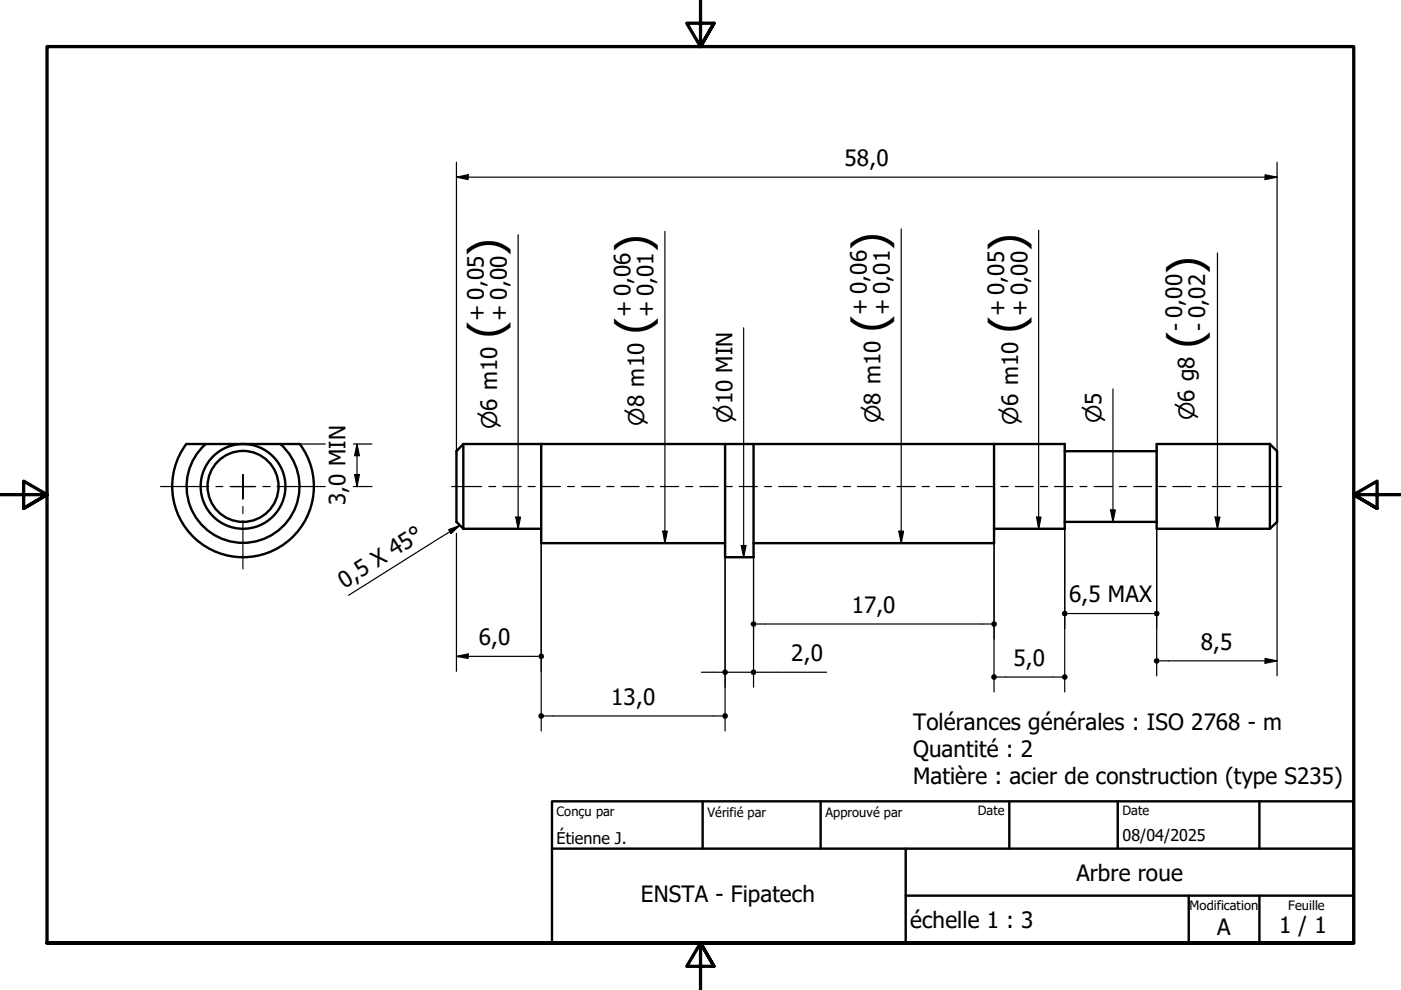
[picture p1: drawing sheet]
<svg xmlns="http://www.w3.org/2000/svg" width="297mm" height="210mm" viewBox="0 0 297 210" stroke-linecap="round" stroke-linejoin="round" font-family="sans-serif">
<!-- layer: Visible (ISO) -->
<g fill="none" stroke="#000" stroke-width=".51">
<path d="M39.5 94.1h24M39.5 94.1a15 15 0 0 0 1.9 20.1 15 15 0 0 0 20.2 0 15 15 0 0 0 1.9-20.1M43.6 94.1a12 12 0 0 0-.7 17.3 12 12 0 0 0 17.3 0 12 12 0 0 0-.8-17.2M98.2 94.1v18M98.2 94.1l-1.4 1.6v15l1.4 1.4M98.2 94.1h16.5M114.7 94.1h96.1M114.7 94.1v21.1h39M153.7 94.1v24h6.1v-24M210.8 94.1h14.9v18h-14.9M210.8 94.1v21.1h-51M225.7 95.7h19.5"/>
<path d="M269.2 94.1l1.6 1.6v15l-1.6 1.4M269.2 94.1v18M269.2 94.1h-24v18h24M98.2 112.1h16.5M225.7 110.7h19.5"/>
<circle cx="51.5" cy="103.1" r="7.5"/>
<circle cx="51.5" cy="103.1" r="9"/>
</g>
<!-- layer: Cadre (ISO) -->
<path d="M148.5 -.1v10l-2.9-5h5.8l-2.9 5 2.9-5M0 104.9h10l-5-2.9v5.8l5-2.9-5 2.9M297 104.9h-10l5-2.9v5.8l-5-2.9 5 2.9M10 199.9v-190h277v190h-277h277M151.4 204.9l-2.9-5 2.9 5h-5.8l2.9-5v10" fill="none" stroke="#000" stroke-width=".7"/>
<!-- layer: Titre (ISO) -->
<path d="M117 169.9h170v30h-170zM117 179.9h170M149 169.9v10M174 169.9v10M192 179.9v20M214 169.9v10M237 169.9v10M267 169.9v10M192 189.9h95M252 189.9v10M267 189.9v10" fill="none" stroke="#000" stroke-width=".51"/>
<!-- layer: Cote (ISO) -->
<g fill="none" stroke="#000" stroke-width=".25">
<path d="M96.8 37.6l2.5-.5v1zM96.8 34.4v61.3M96.8 37.6h174M268.2 37.1l2.6 .5-2.6 .5zM270.8 34.4v61.3M109.9 49.8v62.3M141 49.1v66.1M191.1 48.5v66.7M220.2 48.8v63.3M258.1 53.6v58.5M157.7 69.5v48.6M59.4 94.1h9.6"/>
<path d="M74.9 94.1h4M75.7 94.1l.5 2.5h-1zM75.7 94.1v9.1M236 82.5v28.2M74.9 103.2h4M75.2 100.6h1l-.5 2.6zM96.8 110.7h.1M96.8 113.1v29.2M106.7 112.1h5.7M109.3 109.6h1.1l-.5 2.5zM114.7 115.2v39.8M137.8 115.2h5.5"/>
<path d="M140.5 112.6h1l-.5 2.6zM153.7 118.1v36.9M157.2 115.7h1l-.5 2.4zM159.8 118.1v27.6M190.6 112.6h1l-.5 2.6zM190.6 115.2h3.6M210.8 115.2v31.5M219.3 112.1h4.1M219.8 109.6h.9l-.5 2.5zM225.7 112.1v34.6M233.9 110.7h5.2M235.5 108.1h1l-.5 2.6z"/>
<path d="M245.2 112.1v31.2M254.4 112.1h6.9M257.6 109.6h1l-.5 2.5zM270.8 110.7v32.6M96.8 139.2l2.5-.5v.9zM96.8 139.2h17.3M160.4 132.3h49.7M226.4 130.1h18.2M268.2 139.6l2.6 .5-2.6 .5zM115.4 151.8h37.7M148.7 142.5h4.4M153.7 142.5h6.1"/>
<path d="M160.4 142.5h14.9M211.4 143.5h13.7M245.9 140.1h24.9"/>
</g>
<g fill="#000">
<path d="M96.8 37.6l2.5-.5v1zM268.2 37.1l2.6 .5-2.6 .5zM75.7 94.1l.5 2.5h-1zM75.2 100.6h1l-.5 2.6zM109.3 109.6h1.1l-.5 2.5zM140.5 112.6h1l-.5 2.6zM157.2 115.7h1l-.5 2.4zM190.6 112.6h1l-.5 2.6zM219.8 109.6h.9l-.5 2.5zM235.5 108.1h1l-.5 2.6zM257.6 109.6h1l-.5 2.5zM96.8 139.2l2.5-.5v.9z"/>
<path d="M268.2 139.6l2.6 .5-2.6 .5z"/>
<circle cx="114.7" cy="139.2" r=".63"/>
<circle cx="159.8" cy="132.3" r=".63"/>
<circle cx="210.8" cy="132.3" r=".62"/>
<circle cx="225.7" cy="130.1" r=".63"/>
<circle cx="245.2" cy="130.1" r=".63"/>
<circle cx="114.7" cy="151.8" r=".63"/>
<circle cx="153.7" cy="142.5" r=".63"/>
<circle cx="153.7" cy="151.8" r=".63"/>
<circle cx="159.8" cy="142.5" r=".63"/>
<circle cx="210.8" cy="143.5" r=".63"/>
<circle cx="225.7" cy="143.5" r=".63"/>
<circle cx="245.2" cy="140.1" r=".63"/>
</g>
<!-- layer: Marque de centre (ISO) -->
<path d="M34 103.2h10.3M45.8 103.2h1.4M48.8 103.2h2.7h-2.5M51.5 100.6v2.6v-2.6M51.5 105.6v-2.4v2.7M51.5 107.4v1.5M51.5 110.4v10.2M54 103.2h-2.5h2.7M55.8 103.2h1.5M58.7 103.2h10.3" fill="none" stroke="#000" stroke-width=".25"/>
<g fill="none" stroke="#000" stroke-width=".25">
<path d="M95.8 103.2h6.3M103.6 103.2h1.5M106.6 103.2h3.9M112 103.2h1.5M114.9 103.2h3.9M120.3 103.2h1.5M123.3 103.2h3.9M128.7 103.2h1.5M131.7 103.2h3.8M137 103.2h1.6M140 103.2h3.9M145.4 103.2h1.5"/>
<path d="M148.4 103.2h3.9M153.7 103.2h1.6M156.7 103.2h3.9M162.1 103.2h1.5M165.1 103.2h3.9M170.4 103.2h1.6M173.5 103.2h3.8M178.8 103.2h1.5M181.8 103.2h3.9M187.2 103.2h1.5M190.2 103.2h3.9M195.5 103.2h1.5"/>
<path d="M198.5 103.2h3.9M203.9 103.2h1.5M206.9 103.2h3.9M212.2 103.2h1.5M215.3 103.2h3.8M220.6 103.2h1.5M223.6 103.2h3.9M229 103.2h1.4M232 103.2h3.8M237.3 103.2h1.5M240.3 103.2h3.9M245.7 103.2h1.5"/>
<path d="M248.7 103.2h3.8M254 103.2h1.5M257 103.2h3.9M262.4 103.2h1.5M265.4 103.2h6.3"/>
</g>
<!-- layer: Symbole (ISO) -->
<path d="M95.1 112.3l2.4-.9-1.9 1.7zM97.5 111.4l-23.6 14.8" fill="none" stroke="#000" stroke-width=".25"/>
<path d="M95.1 112.3l2.4-.9-1.9 1.7z" fill="#000"/>
<g font-size="9.6">
<text x="137.5" y="53.5" transform="rotate(-90 137.5 53.5)">)</text>
<text x="187.6" y="53" transform="rotate(-90 187.6 53)">)</text>
<text x="216.8" y="53.2" transform="rotate(-90 216.8 53.2)">)</text>
<text x="106.4" y="54.2" transform="rotate(-90 106.4 54.2)">)</text>
<text x="254.6" y="58.1" transform="rotate(-90 254.6 58.1)">)</text>
<text x="106.4" y="71.7" transform="rotate(-90 106.4 71.7)">(</text>
<text x="137.5" y="70.9" transform="rotate(-90 137.5 70.9)">(</text>
<text x="187.6" y="70.4" transform="rotate(-90 187.6 70.4)">(</text>
<text x="216.8" y="70.6" transform="rotate(-90 216.8 70.6)">(</text>
<text x="254.6" y="73.8" transform="rotate(-90 254.6 73.8)">(</text>
</g>
<g font-size="4.8">
<text x="179.1" y="35.2">58,0</text>
<text x="102.7" y="68" transform="rotate(-90 102.7 68)">+ 0,05</text>
<text x="107.4" y="68" transform="rotate(-90 107.4 68)">+ 0,00</text>
<text x="133.9" y="67.2" transform="rotate(-90 133.9 67.2)">+ 0,06</text>
<text x="138.6" y="67.2" transform="rotate(-90 138.6 67.2)">+ 0,01</text>
<text x="184" y="66.7" transform="rotate(-90 184 66.7)">+ 0,06</text>
<text x="188.7" y="66.7" transform="rotate(-90 188.7 66.7)">+ 0,01</text>
<text x="213.1" y="67" transform="rotate(-90 213.1 67)">+ 0,05</text>
<text x="217.9" y="67" transform="rotate(-90 217.9 67)">+ 0,00</text>
<text x="250.8" y="70.1" transform="rotate(-90 250.8 70.1)">- 0,00</text>
<text x="255.7" y="70.1" transform="rotate(-90 255.7 70.1)">- 0,02</text>
<text x="73.3" y="107.1" transform="rotate(-90 73.3 107.1)">3,0 MIN</text>
<text x="73" y="124.8" transform="rotate(-32 73 124.8)">0,5 X 45°</text>
<text x="180.6" y="130">17,0</text>
<text x="226.7" y="127.7">6,5 MAX</text>
<text x="101.5" y="136.8">6,0</text>
<text x="254.6" y="137.8">8,5</text>
<text x="167.8" y="140.2">2,0</text>
<text x="214.9" y="141.1">5,0</text>
<text x="129.6" y="149.4">13,0</text>
<text x="193.6" y="154.7">Tolérances générales : ISO 2768 - m</text>
<text x="193.6" y="160.5">Quantité : 2</text>
<text x="193.6" y="166.3">Matière : acier de construction (type S235)</text>
<text x="135.9" y="191.3">ENSTA - Fipatech</text>
<text x="228.2" y="186.7">Arbre roue</text>
<text x="193" y="196.8">échelle 1 : 3</text>
<text x="271.2" y="197.8">1 / 1</text>
<text x="258.1" y="198.2">A</text>
</g>
<g font-size="4.6">
<text x="155.3" y="89.7" transform="rotate(-90 155.3 89.7)">⌀10 MIN</text>
<text x="186.7" y="89.8" transform="rotate(-90 186.7 89.8)">⌀8 m10</text>
<text x="233.6" y="89.8" transform="rotate(-90 233.6 89.8)">⌀5</text>
<text x="253.2" y="89.1" transform="rotate(-90 253.2 89.1)">⌀6 g8</text>
<text x="105.4" y="91" transform="rotate(-90 105.4 91)">⌀6 m10</text>
<text x="136.6" y="90.3" transform="rotate(-90 136.6 90.3)">⌀8 m10</text>
<text x="215.8" y="90" transform="rotate(-90 215.8 90)">⌀6 m10</text>
</g>
<g font-size="3.4">
<text x="118" y="178.9">Étienne J.</text>
<text x="238" y="178.3">08/04/2025</text>
</g>
<g font-size="2.7">
<text x="118" y="172.9">Conçu par</text>
<text x="150" y="173.1">Vérifié par</text>
<text x="175" y="173.1">Approuvé par</text>
<text x="207.3" y="172.9">Date</text>
<text x="238" y="172.9">Date</text>
<text x="252.2" y="193">Modification</text>
<text x="273.1" y="193">Feuille</text>
</g>
</svg>
